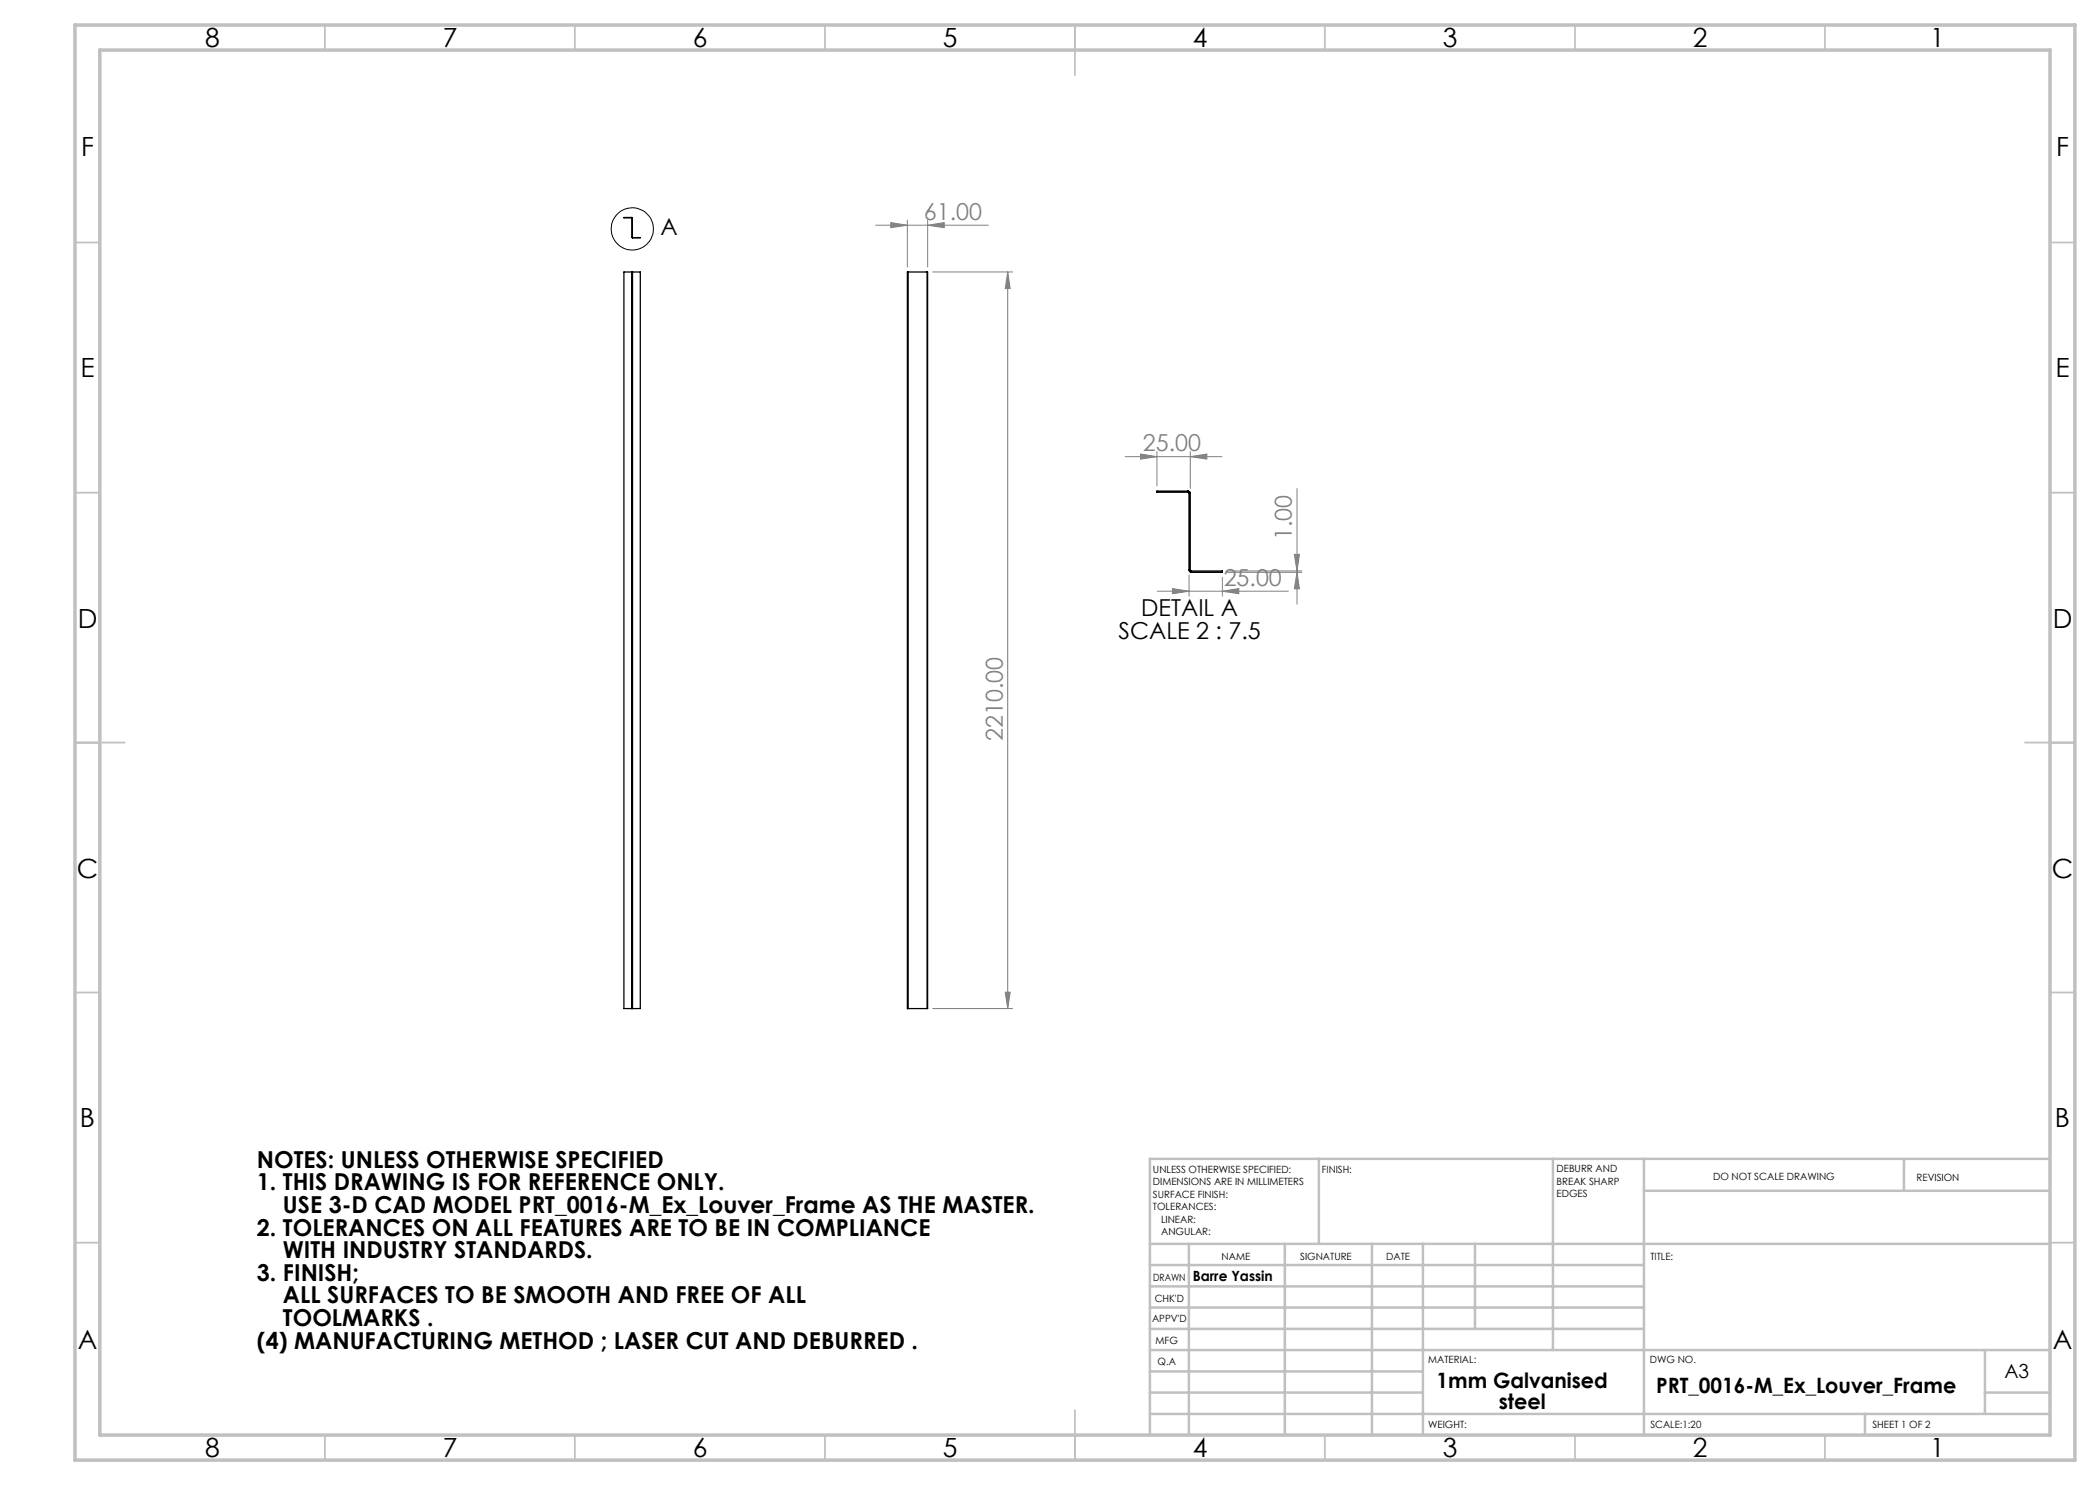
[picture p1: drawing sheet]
<svg xmlns="http://www.w3.org/2000/svg" width="420mm" height="297mm" viewBox="0 0 420 297" stroke-linecap="round" stroke-linejoin="round" font-family="sans-serif">
<circle cx="126.4" cy="45.8" r="4.2" fill="none" stroke="#000" stroke-width=".2"/>
<g fill="none" stroke="#808080" stroke-width=".2">
<path d="M175.1 45h22.6M178.2 44.5l3.3 .5-3.3 .5zM181.5 44v9.4M185.5 45l3.3-.5v1zM185.5 44v9.4M186.5 54.4h16M201.5 54.4l.5 3.3h-1zM201.5 54.4v147.3M225 91.3h19.4M228.1 90.8l3.3 .5-3.3 .5zM231.4 90.3v6.9M238.1 91.3l3.3-.5v1z"/>
<path d="M238.1 90.3v7.3M259.4 97.7v23.1M231.5 118.2h26.2M234.5 117.7l3.3 .5-3.3 .5zM237.8 115v4.2M244.5 118.2l3.3-.5v1zM244.5 115.5v3.7M245.5 114.5h14.9M245.5 114.2h14.9M258.9 110.9h1l-.5 3.3zM259.4 114.5l.5 3.3h-1zM201 198.4h1l-.5 3.3z"/>
<path d="M186.5 201.7h16"/>
</g>
<g fill="none" stroke="#c0c0c0" stroke-width=".35">
<path d="M65 5v5M115 5v5M165 5v5M215 5v10M265 5v5M315 5v5M365 5v5M15 48.5h5M410 48.5h5M15 98.5h5M410 98.5h5M15 148.5h10"/>
<path d="M405 148.5h10M15 198.5h5M410 198.5h5M15 248.5h5M410 248.5h5M65 287v5M115 287v5M165 287v5M215 282v10M265 287v5M315 287v5M365 287v5"/>
</g>
<g fill="none" stroke="#c0c0c0" stroke-width=".5">
<path d="M263.8 231.8v17M310.6 231.8v38.2M328.8 231.8v55.2M328.8 238.2h81.2M380.8 231.8v6.4M410 231.8h-180v55.2M230 248.8h180M230 257.3h98.8M230 253h98.8M237.8 248.8v38.2M257 248.8v38.2M274.4 248.8v38.2"/>
<path d="M284.6 248.8v38.2M295 248.8v17M230 265.8h98.8M230 261.5h98.8M230 278.5h54.6M230 274.3h54.6M230 270h180M397 278.5h13M397 270v12.8M230 282.8h180M373 282.8v4.2"/>
</g>
<path d="M15 5h400v287h-400zM20 10h390v277h-390z" fill="none" stroke="#c0c0c0" stroke-width=".7"/>
<g fill="#808080">
<path d="M185.5 45l3.3-.5v1zM178.2 44.5l3.3 .5-3.3 .5zM238.1 91.3l3.3-.5v1zM228.1 90.8l3.3 .5-3.3 .5zM244.5 118.2l3.3-.5v1zM234.5 117.7l3.3 .5-3.3 .5z"/>
<path d="M259.4 114.5l.5 3.3h-1zM258.9 110.9h1l-.5 3.3z"/>
<path d="M201 198.4h1l-.5 3.3zM201.5 54.4l.5 3.3h-1z"/>
</g>
<g fill="none" stroke="#000" stroke-width=".25">
<path d="M126.3 54.4h.1M126.3 54.4h-1.5v147.3h1.5M126.3 54.4v147.3M126.3 43.5l.2 .1M126.3 43.6h.1M126.3 43.5v.1M126.3 43.5h-1.5l1.5 .1M126.4 54.4h.1M126.4 54.4v147.3M126.4 47.4l.1 .2M126.4 43.6v3.8M126.4 43.6h.1"/>
<path d="M126.4 47.4h.1M126.5 47.4v.1M126.5 43.6v3.8M126.5 54.4v147.3M126.5 54.4h1.6v147.3h-1.6M126.5 47.5v.1M126.5 47.5h1.6l-1.6 .1M181.5 54.4h.1M181.5 54.4v147.3M185.4 54.4h.1v147.3h-.1M185.4 54.4h-3.9v147.3h3.9M185.4 54.4v147.3"/>
<path d="M237.6 98.2a.42 .42 0 0 1 .5 .5M237.6 98.5l.2 .2M237.6 98.2h-6.2v.3h6.2M237.6 98.2v.3M237.8 98.7h.3M237.8 98.7v15.3M238.1 98.7v15.3M237.8 114a.43 .43 0 0 0 .5 .5M237.8 114h.3M238.1 114l.2 .2M238.3 114.2h6.2v.3h-6.2M238.3 114.2v.3"/>
<path d="M126.3 201.7h.1M126.4 201.7h.1M181.5 201.7h.1"/>
</g>
<g font-size="5.3">
<text x="41" y="9.5">8</text>
<text x="88.5" y="9.5">7</text>
<text x="138.5" y="9.5">6</text>
<text x="188.5" y="9.5">5</text>
<text x="238.5" y="9.5">4</text>
<text x="288.5" y="9.5">3</text>
<text x="338.5" y="9.5">2</text>
<text x="386" y="9.5">1</text>
<text x="16.2" y="31.2">F</text>
<text x="411.2" y="31.2">F</text>
<text x="16.1" y="75.5">E</text>
<text x="411.1" y="75.5">E</text>
<text x="15.5" y="125.5">D</text>
<text x="410.5" y="125.5">D</text>
<text x="15.4" y="175.5">C</text>
<text x="410.4" y="175.5">C</text>
<text x="16" y="225.5">B</text>
<text x="411" y="225.5">B</text>
<text x="15.5" y="269.7">A</text>
<text x="410.5" y="269.7">A</text>
<text x="41" y="291.5">8</text>
<text x="88.5" y="291.5">7</text>
<text x="138.5" y="291.5">6</text>
<text x="188.5" y="291.5">5</text>
<text x="238.5" y="291.5">4</text>
<text x="288.5" y="291.5">3</text>
<text x="338.5" y="291.5">2</text>
<text x="386" y="291.5">1</text>
</g>
<g font-size="4.7">
<text x="132.1" y="47.1">A</text>
<text x="228.3" y="123.2">DETAIL A</text>
<text x="223.7" y="127.7">SCALE 2 : 7.5</text>
<text x="51.4" y="233.5">NOTES: UNLESS OTHERWISE SPECIFIED</text>
<text x="51.4" y="238.1">1. THIS DRAWING IS FOR REFERENCE ONLY.</text>
<text x="56.6" y="242.6">USE 3-D CAD MODEL PRT_0016-M_Ex_Louver_Frame AS THE MASTER.</text>
<text x="51.4" y="247.1">2. TOLERANCES ON ALL FEATURES ARE TO BE IN COMPLIANCE</text>
<text x="56.6" y="251.6">WITH INDUSTRY STANDARDS.</text>
<text x="51.4" y="256.2">3. FINISH;</text>
<text x="56.6" y="260.7">ALL SURFACES TO BE SMOOTH AND FREE OF ALL</text>
<text x="51.4" y="269.7">(4) MANUFACTURING METHOD ; LASER CUT AND DEBURRED .</text>
<text x="56.6" y="265.2">TOOLMARKS .</text>
</g>
<g font-size="4.7" fill="#808080">
<text x="184.8" y="44">61.00</text>
<text x="228.6" y="90.3">25.00</text>
<text x="258.4" y="108" transform="rotate(-90 258.4 108)">1.00</text>
<text x="244.7" y="117.2">25.00</text>
<text x="200.5" y="148.2" transform="rotate(-90 200.5 148.2)">2210.00</text>
</g>
<g font-size="4.2">
<text x="287.3" y="277.6">1mm Galvanised</text>
<text x="299.7" y="281.9">steel</text>
<text x="331.2" y="278.6">PRT_0016-M_Ex_Louver_Frame</text>
</g>
<text font-size="3.9" x="400.9" y="275.5">A3</text>
<text font-size="2.8" x="238.5" y="256.1">Barre Yassin</text>
<g font-size="2">
<text x="230.6" y="234.6">UNLESS OTHERWISE SPECIFIED:</text>
<text x="230.6" y="237.1">DIMENSIONS ARE IN MILLIMETERS</text>
<text x="230.6" y="239.6">SURFACE FINISH:</text>
<text x="264.4" y="234.6">FINISH:</text>
<text x="311.3" y="234.5">DEBURR AND</text>
<text x="311.3" y="237">BREAK SHARP</text>
<text x="311.3" y="239.5">EDGES</text>
<text x="342.6" y="236">DO NOT SCALE DRAWING</text>
<text x="383.3" y="236.2">REVISION</text>
<text x="230.6" y="242.1">TOLERANCES:</text>
<text x="232.2" y="244.6">LINEAR:</text>
<text x="232.2" y="247.1">ANGULAR:</text>
<text x="244.3" y="252">NAME</text>
<text x="260" y="251.9">SIGNATURE</text>
<text x="277.2" y="251.9">DATE</text>
<text x="330.1" y="251.9">TITLE:</text>
<text x="230.6" y="256.1">DRAWN</text>
<text x="230.9" y="260.3">CHK'D</text>
<text x="230.4" y="264.4">APPV'D</text>
<text x="231.1" y="268.8">MFG</text>
<text x="231.5" y="273">Q.A</text>
<text x="285.6" y="272.5">MATERIAL:</text>
<text x="330" y="272.5">DWG NO.</text>
<text x="285.6" y="285.5">WEIGHT:</text>
<text x="330.1" y="285.6">SCALE:1:20</text>
<text x="374.5" y="285.6">SHEET 1 OF 2</text>
</g>
</svg>
